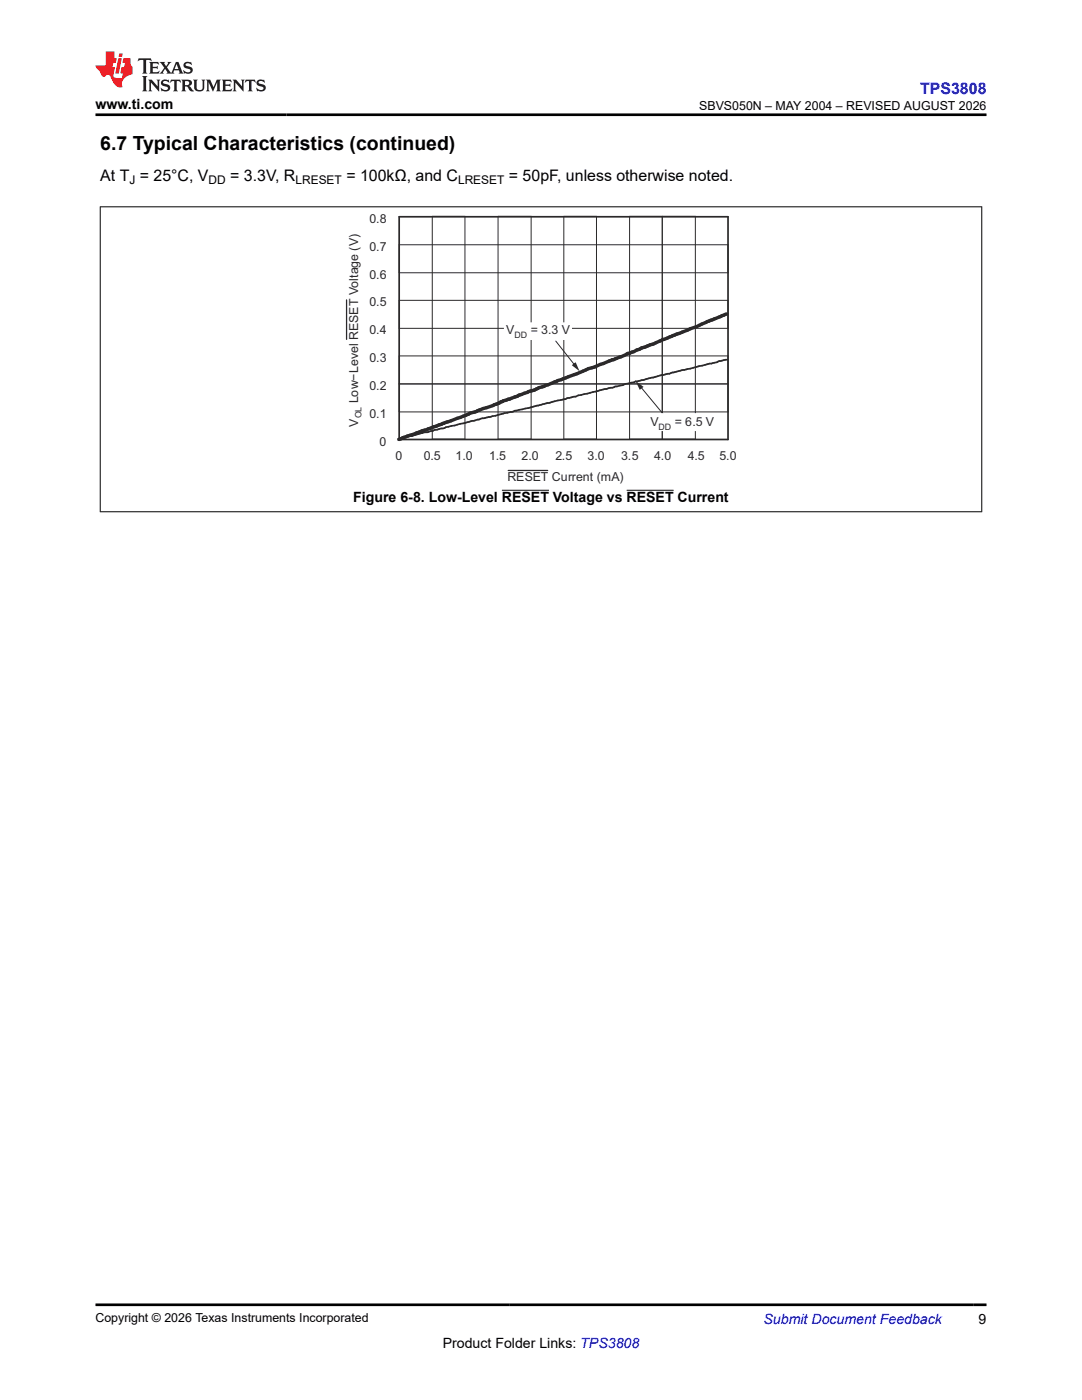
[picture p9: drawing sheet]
<svg xmlns="http://www.w3.org/2000/svg" width="216mm" height="279mm" viewBox="0 0 216 279" stroke-linecap="round" stroke-linejoin="round" font-family="sans-serif">
<path d="M69.2 59.9v7.8M101.4 93.9h7.9" fill="none" stroke="#2b292a" stroke-width=".25"/>
<path d="M79.7 43.3h65.6v44.4h-65.6zM145.1 71.8l-1.5 .2-.5 .3-11 2.5-3.8 1.1-1.5 .2-2.5 .8-11 2.5-.5 .3-16.6 3.8-7.8 2-1.6 .3-1.5 .5-.9 .1-2.3 .6-2.5 .5" fill="none" stroke="#2b292a" stroke-width=".34"/>
<path d="M79.7 48.8h65.6v5.6h-65.6zM79.7 59.9h65.6v5.6h-65.6zM86.3 43.2h6.5v44.4h-6.5zM99.4 43.2h6.6v44.4h-6.6zM112.5 43.2h6.5v44.4h-6.5zM125.6 43.2h13.1v44.4h-13.1zM132.1 43.2v44.4M79.7 71h65.6v11.2h-65.6zM79.7 76.6h65.6M79.4 87.5h.2" fill="none" stroke="#2b292a" stroke-width=".2"/>
<path d="M145 62.6l-3.9 1.6-2.1 1-6.9 2.6-1.7 .9-2.3 .7-1.6 .8-1.2 .3-1.4 .7-5.2 2a15.5 15.5 0 0 0-4.1 1.6l-6.1 2.3-1 .3-.8 .4-6.3 2.2-2 .9-4.6 1.6-2 .8-12.2 4.4" fill="none" stroke="#2b292a" stroke-width=".68"/>
<path d="M114.1 72.9l.8-.6 .7 1.8z" fill-rule="evenodd" fill="#2b292a"/>
<path d="M110.9 68.1l4.1 5.2" fill="none" stroke="#2b292a" stroke-width=".2"/>
<path d="M126.8 76l1.6 1.2-.7 .6z" fill-rule="evenodd" fill="#2b292a"/>
<path d="M127.5 76.8l4.9 5.9" fill="none" stroke="#2b292a" stroke-width=".2"/>
<path d="M100.6 64.4h13.6v3.3h-13.6z" fill-rule="evenodd" fill="#fff"/>
<path d="M100.6 64.4h12.4v3.3h-12.4z" fill="none" stroke="#fff" stroke-width=".2"/>
<path d="M129.5 82.5h13.5v3.4h-13.5z" fill-rule="evenodd" fill="#fff"/>
<path d="M129.5 82.5h12.3v3.4h-12.3z" fill="none" stroke="#fff" stroke-width=".2"/>
<path d="M19.9 41.3h176.1M20 41.2v61M195.9 41.2v61M100.1 97.8h9.4M125 97.8h9.4M19.9 102.1h176.1" fill="none" stroke="#000" stroke-width=".2"/>
<path d="M27.7 11.6l-.2 .6 .5-.2h.6v.1v2.2l-.2 .4h1l-.2-.4v-2.2v-.1h.5l.5 .2-.1-.6zM29.8 12.4l.2 .3v1.6l-.2 .4h1.9l.1-.6a1.08 1.08 0 0 1-1.3 .2v-.7h.6l.4 .2v-.7l-.4 .2h-.6v-.5l.2-.2a1 1 0 0 1 1 .3l-.1-.5zM31.8 12.4l1 1.1-1 1.2h.9l-.2-.2 .4-.8 .5 .8-.2 .2h1.6l-.2-.2 .1-.5h1l.1 .5-.1 .2h.9l-.2-.4-.8-1.9h-.5l-1 2.1-.8-1.1 .9-1h-.8l.2 .2-.5 .6-.3-.6 .1-.2zM35.2 12.8l.4 1h-.8zM36.8 12.5a.65 .65 0 0 0-.2 .7 .65 .65 0 0 0 .6 .5l.7 .1 .1 .3a.79 .79 0 0 1-.7 .4 .79 .79 0 0 1-.7-.5l.1 .7 .2-.1a.93 .93 0 0 0 1.1 0 .93 .93 0 0 0 .4-.9 1.46 1.46 0 0 0-1.2-.6l-.1-.3a1.09 1.09 0 0 1 1.2 .2l-.2-.6-.1 .1-.6-.2zM28.4 15.2l.2 .4v2.2l-.2 .4h1l-.2-.4v-2.2l.2-.4zM29.6 15.9l.2 .4v1.5l-.2 .4h.8l-.3-.4v-1.3l1.7 1.8v-2l.2-.4h-.8l.2 .2 .1 1.1-1.2-1.3zM32.3 16a.65 .65 0 0 0-.2 .8 .65 .65 0 0 0 .7 .4l.6 .2 .1 .2a.79 .79 0 0 1-.7 .4 .79 .79 0 0 1-.7-.5l.1 .7 .2-.1a.93 .93 0 0 0 1.1 .1 .93 .93 0 0 0 .4-1 1.46 1.46 0 0 0-1.2-.5l-.1-.4a1.09 1.09 0 0 1 1.2 .2l-.2-.6-.1 .1-.6-.1zM34.1 15.9l-.1 .6a.63 .63 0 0 1 .7-.3l.1 1.6-.3 .4h1l-.2-.4v-1.6a.66 .66 0 0 1 .8 .3l-.1-.6zM36.2 15.9l.2 .4v1.5l-.2 .4h.9l-.2-.2v-.7h.5l.1 .2a.79 .79 0 0 0 1.2 .6l-1-.9a.61 .61 0 0 0 .6-.6 .61 .61 0 0 0-.5-.7zM36.9 16.2h.2a.47 .47 0 0 1 .5 .1 .47 .47 0 0 1 .1 .5l-.2 .1-.6 .1zM38.5 15.9l.2 .2a2.27 2.27 0 0 0 .4 2 1.04 1.04 0 0 0 1.7-.7v-1.3l.2-.2h-.8l.2 .4v1.1a.6 .6 0 0 1-.6 .6 .6 .6 0 0 1-.6-.6v-1.1l.3-.4zM41.1 15.9l.2 .4v1.5l-.2 .4h.7l-.2-.4v-1.4l.9 1.9 .8-1.9v1.4l-.2 .4h1l-.3-.4v-1.5l.3-.4h-.8l-.7 1.5-.7-1.5zM44.3 15.9l.2 .4v1.5l-.2 .4h1.9l.1-.6a1.09 1.09 0 0 1-1.3 .2v-.7h.6l.4 .2v-.6l-.4 .2h-.6v-.6l.2-.1a1.01 1.01 0 0 1 1 .3l-.1-.6zM46.4 15.9l.3 .4v1.5l-.3 .4h.8l-.2-.4v-1.3l1.6 1.8v-2l.2-.4h-.7l.2 .2v1.1l-1.2-1.3zM49 15.9l-.1 .6a.63 .63 0 0 1 .8-.3v1.6l-.3 .4h1l-.2-.4v-1.6a.66 .66 0 0 1 .8 .3l-.1-.6zM51.4 16a.65 .65 0 0 0-.2 .8 .65 .65 0 0 0 .6 .4l.6 .2 .2 .2a.79 .79 0 0 1-.8 .4 .79 .79 0 0 1-.6-.5l.1 .7 .2-.1a.93 .93 0 0 0 1 .1 .93 .93 0 0 0 .5-1 1.46 1.46 0 0 0-1.3-.5l-.1-.4a1.09 1.09 0 0 1 1.3 .2l-.2-.6-.2 .1-.5-.1z" fill="#231f20"/>
<path d="M21.1 10.3v2.7h-2.1l.1 .4 .9 1a.95 .95 0 0 0 .9 .9 .59 .59 0 0 1 .6-.4 .59 .59 0 0 1 .5 .3l.4 .8a1.59 1.59 0 0 0 2.1 1.4 1.61 1.61 0 0 1 1-2.3l1-.3-.1-1.5a1.59 1.59 0 0 1-.4-1.7h-1.4l-.2 .9h.5l-.1 .9h-.5l-.2 .9v.3l.4 .1-.2 .9h-.6a.73 .73 0 0 1-1.1-.7l.3-1.5h-.5l.2-.9h.5l.2-.9h-.5v-1.3zM23.6 11.6l-.6 3.1h.7l.6-3.1zM23.8 10.7l-.1 .6h.7l.1-.6z" fill="#ed1c24"/>
<path d="M19 22.9h177.8M19 260.4h177.8" fill="none" stroke="#000" stroke-width=".53"/>
<text font-size="3.9" x="20" y="29.9">6.7 Typical Characteristics (continued)</text>
<text font-size="3.2" fill="#00f" x="183.6" y="18.7">TPS3808</text>
<g font-size="3.2">
<text x="20" y="36.1">At T = 25°C, V</text>
<text x="45.9" y="36.1">= 3.3V, R</text>
<text x="69.1" y="36.1">= 100kΩ, and C</text>
<text x="101.5" y="36.1">= 50pF, unless otherwise noted.</text>
</g>
<g font-size="2.8">
<text x="19" y="21.8">www.ti.com</text>
<text x="70.5" y="100.1">Figure 6-8. Low-Level RESET Voltage vs RESET Current</text>
<text x="88.3" y="269">Product Folder Links: TPS3808</text>
<text x="195.3" y="264.2">9</text>
</g>
<text font-size="2.8" fill="#00f" x="152.4" y="264.2">Submit Document Feedback</text>
<g font-size="2.5">
<text x="139.5" y="21.9">SBVS050N – MAY 2004 – REVISED AUGUST 2026</text>
<text x="19" y="263.9">Copyright © 2026 Texas Instruments Incorporated</text>
</g>
<g font-size="2.5" fill="#2b292a">
<text x="73.7" y="44.5">0.8</text>
<text x="73.7" y="50">0.7</text>
<text x="73.7" y="55.6">0.6</text>
<text x="73.7" y="61.1">0.5</text>
<text x="73.7" y="66.7">0.4</text>
<text x="101" y="66.7">V</text>
<text x="105.9" y="66.7">= 3.3 V</text>
<text x="73.7" y="72.3">0.3</text>
<text x="73.7" y="77.9">0.2</text>
<text x="71.4" y="80.4" transform="rotate(-90 71.4 80.4)">Low−Level RESET Voltage (V)</text>
<text x="73.7" y="83.4">0.1</text>
<text x="71.4" y="85.2" transform="rotate(-90 71.4 85.2)">V</text>
<text x="75.8" y="89">0</text>
<text x="129.8" y="85">V</text>
<text x="134.7" y="85">= 6.5 V</text>
<text x="78.9" y="91.9">0</text>
<text x="84.6" y="91.9">0.5</text>
<text x="90.9" y="91.9">1.0</text>
<text x="97.6" y="91.9">1.5</text>
<text x="104" y="91.9">2.0</text>
<text x="110.8" y="91.9">2.5</text>
<text x="117.3" y="91.9">3.0</text>
<text x="123.9" y="91.9">3.5</text>
<text x="130.5" y="91.9">4.0</text>
<text x="137.2" y="91.9">4.5</text>
<text x="143.6" y="91.9">5.0</text>
<text x="101.2" y="96">RESET Current (mA)</text>
</g>
<g font-size="2.4">
<text x="25.8" y="36.7">J</text>
<text x="41.6" y="36.7">DD</text>
<text x="59" y="36.7">LRESET</text>
<text x="91.4" y="36.7">LRESET</text>
</g>
<g font-size="1.8" fill="#2b292a">
<text x="102.7" y="67.5">DD</text>
<text x="72.1" y="83.5" transform="rotate(-90 72.1 83.5)">OL</text>
<text x="131.4" y="85.8">DD</text>
</g>
</svg>
